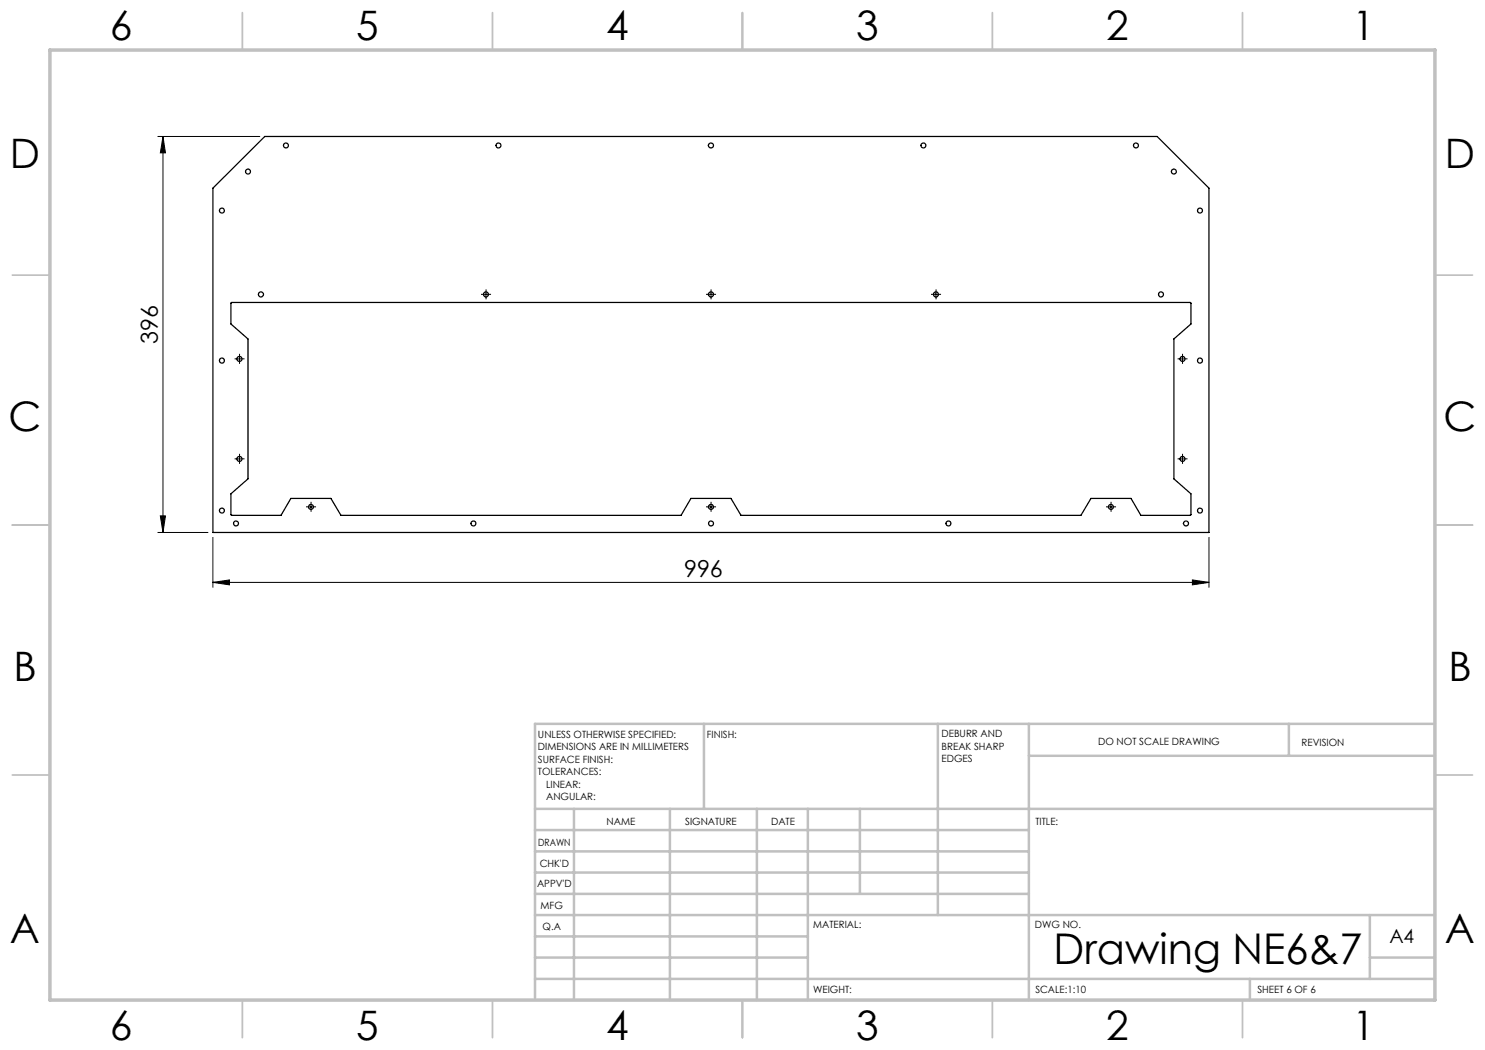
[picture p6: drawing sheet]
<svg xmlns="http://www.w3.org/2000/svg" width="297mm" height="210mm" viewBox="0 0 297 210" stroke-linecap="round" stroke-linejoin="round" font-family="sans-serif">
<g fill="none" stroke="#000" stroke-width=".25">
<path d="M42.6 37.6l10.4-10.3h178.4l10.4 10.3v68.9h-199.2zM46.2 60.6l191.9-.1 .1 .1v4.2l-3.4 3v28l3.4 3v4.1l-.1 .2h-9.9l-2-3.4h-8l-2 3.4h-68l-2-3.4h-8l-2 3.4h-68l-2-3.4h-8l-2 3.4h-9.9l-.1-.2v-4.1l3.4-3v-28l-3.4-3z"/>
<circle cx="49.6" cy="34.3" r=".5"/>
<circle cx="57.2" cy="29.1" r=".5"/>
<circle cx="99.7" cy="29.1" r=".5"/>
<circle cx="142.2" cy="29.1" r=".51"/>
<circle cx="184.7" cy="29.1" r=".5"/>
<circle cx="227.2" cy="29.1" r=".5"/>
<circle cx="234.8" cy="34.3" r=".5"/>
<circle cx="44.4" cy="42.1" r=".5"/>
<circle cx="52.2" cy="58.9" r=".5"/>
<circle cx="97.2" cy="58.9" r=".5"/>
<circle cx="142.2" cy="58.9" r=".51"/>
<circle cx="187.2" cy="58.9" r=".5"/>
<circle cx="232.2" cy="58.9" r=".5"/>
<circle cx="240" cy="42.1" r=".5"/>
<circle cx="44.4" cy="72.1" r=".51"/>
<circle cx="47.9" cy="71.8" r=".51"/>
<circle cx="236.5" cy="71.8" r=".51"/>
<circle cx="240" cy="72.1" r=".5"/>
<circle cx="47.9" cy="91.8" r=".51"/>
<circle cx="236.5" cy="91.8" r=".51"/>
<circle cx="44.4" cy="102.1" r=".5"/>
<circle cx="47.2" cy="104.7" r=".5"/>
<circle cx="62.2" cy="101.4" r=".5"/>
<circle cx="94.7" cy="104.7" r=".5"/>
<circle cx="142.2" cy="101.4" r=".51"/>
<circle cx="142.2" cy="104.7" r=".5"/>
<circle cx="189.7" cy="104.7" r=".5"/>
<circle cx="222.2" cy="101.4" r=".5"/>
<circle cx="237.2" cy="104.7" r=".51"/>
<circle cx="240" cy="102.1" r=".5"/>
</g>
<g fill="none" stroke="#000" stroke-width=".2">
<path d="M31.6 27.3h20.4M32.6 27.3l.5 3.3h-1zM32.6 27.3v79.2M96.7 58.9h1M97.2 58.4v1M141.7 58.9h1M142.2 58.4v1M186.7 58.9h1M187.2 58.4v1M47.4 71.8h1M47.9 71.3v1M236 71.8h1"/>
<path d="M236.5 71.3v1M47.4 91.8h1M47.9 91.3v1M236 91.8h1M236.5 91.3v1M31.6 106.5h10M32.1 103.2h1l-.5 3.3zM42.6 116.5l3.3-.5v1zM42.6 107.5v10M42.6 116.5h199.2M61.7 101.4h1M62.2 100.9v1"/>
<path d="M141.7 101.4h1M142.2 100.9v1M221.7 101.4h1M222.2 100.9v1M238.5 116l3.3 .5-3.3 .5zM241.8 107.5v10"/>
</g>
<g fill="none" stroke="#000" stroke-width=".2" stroke-dasharray="15.2 1.3 1.3 1.3" stroke-linecap="butt">
<path d="M96.7 58.9h-.5M97.2 58.4v-.5M97.2 59.4v.5M97.7 58.9h.5M141.7 58.9h-.5M142.2 58.4v-.5M142.2 59.4v.5M142.7 58.9h.5M186.7 58.9h-.5M187.2 58.4v-.5M187.2 59.4v.5M187.7 58.9h.5"/>
<path d="M47.4 71.8h-.5M47.9 71.3v-.5M47.9 72.3v.5M48.4 71.8h.5M236 71.8h-.5M236.5 71.3v-.5M236.5 72.3v.5M237 71.8h.5M47.4 91.8h-.5M47.9 91.3v-.5M47.9 92.3v.5M48.4 91.8h.5"/>
<path d="M236 91.8h-.5M236.5 91.3v-.5M236.5 92.3v.5M237 91.8h.5M61.7 101.4h-.5M62.2 100.9v-.5M62.2 101.9v.5M62.7 101.4h.5M141.7 101.4h-.5M142.2 100.9v-.5M142.2 101.9v.5M142.7 101.4h.5"/>
<path d="M221.7 101.4h-.5M222.2 100.9v-.5M222.2 101.9v.5M222.7 101.4h.5"/>
</g>
<g fill="none" stroke="#c0c0c0" stroke-width=".35">
<path d="M48.5 2.5v7.5M98.5 2.5v7.5M148.5 2.5v7.5M198.5 2.5v7.5M248.5 2.5v7.5M2.5 55h7.5M287 55h7.5M2.5 105h7.5M287 105h7.5M2.5 155h7.5M287 155h7.5M48.5 200v7.5"/>
<path d="M98.5 200v7.5M148.5 200v7.5M198.5 200v7.5M248.5 200v7.5"/>
</g>
<g fill="none" stroke="#c0c0c0" stroke-width=".5">
<path d="M140.8 144.8v17M187.6 144.8v38.2M205.8 144.8v55.2M205.8 151.2h81.2M257.8 144.8v6.4M287 144.8h-180v55.2M107 161.8h180M107 178.8h98.8M107 174.5h98.8M107 170.3h98.8M107 166h98.8M114.8 161.8v38.2"/>
<path d="M134 161.8v38.2M151.4 161.8v38.2M161.6 161.8v38.2M172 161.8v17M107 195.8h180M107 191.5h54.6M107 187.3h54.6M107 183h180M250 195.8v4.2M274 191.5h13M274 183v12.8"/>
</g>
<path d="M10 10h277v190h-277z" fill="none" stroke="#c0c0c0" stroke-width=".7"/>
<g fill="#000">
<path d="M32.1 103.2h1l-.5 3.3zM32.6 27.3l.5 3.3h-1z"/>
<path d="M42.6 116.5l3.3-.5v1zM238.5 116l3.3 .5-3.3 .5z"/>
</g>
<text font-size="8.5" x="210.7" y="192.7">Drawing NE6&amp;7</text>
<g font-size="8.1">
<text x="22" y="8">6</text>
<text x="71.2" y="8">5</text>
<text x="121.2" y="8">4</text>
<text x="171.2" y="8">3</text>
<text x="221.2" y="8">2</text>
<text x="270.5" y="8">1</text>
<text x="2" y="33.6">D</text>
<text x="289" y="33.6">D</text>
<text x="1.7" y="86.1">C</text>
<text x="288.7" y="86.1">C</text>
<text x="2.7" y="136.1">B</text>
<text x="289.7" y="136.1">B</text>
<text x="2" y="188.6">A</text>
<text x="289" y="188.6">A</text>
<text x="22" y="208">6</text>
<text x="71.2" y="208">5</text>
<text x="121.2" y="208">4</text>
<text x="171.2" y="208">3</text>
<text x="221.2" y="208">2</text>
<text x="270.5" y="208">1</text>
</g>
<g font-size="4.7">
<text x="31.6" y="68.7" transform="rotate(-90 31.6 68.7)">396</text>
<text x="136.8" y="115.4">996</text>
</g>
<text font-size="3.9" x="277.9" y="188.5">A4</text>
<g font-size="2">
<text x="107.6" y="147.6">UNLESS OTHERWISE SPECIFIED:</text>
<text x="141.4" y="147.6">FINISH:</text>
<text x="188.3" y="147.5">DEBURR AND</text>
<text x="188.3" y="150">BREAK SHARP</text>
<text x="219.6" y="149">DO NOT SCALE DRAWING</text>
<text x="260.3" y="149.2">REVISION</text>
<text x="107.6" y="150.1">DIMENSIONS ARE IN MILLIMETERS</text>
<text x="107.6" y="152.6">SURFACE FINISH:</text>
<text x="107.6" y="155.1">TOLERANCES:</text>
<text x="188.3" y="152.5">EDGES</text>
<text x="109.2" y="157.6">LINEAR:</text>
<text x="109.2" y="160.1">ANGULAR:</text>
<text x="121.3" y="165">NAME</text>
<text x="137" y="164.9">SIGNATURE</text>
<text x="154.2" y="164.9">DATE</text>
<text x="207.1" y="164.9">TITLE:</text>
<text x="107.6" y="169.1">DRAWN</text>
<text x="107.9" y="173.3">CHK'D</text>
<text x="107.4" y="177.4">APPV'D</text>
<text x="108.1" y="181.8">MFG</text>
<text x="108.5" y="186">Q.A</text>
<text x="162.6" y="185.5">MATERIAL:</text>
<text x="207" y="185.5">DWG NO.</text>
<text x="162.6" y="198.5">WEIGHT:</text>
<text x="207.1" y="198.6">SCALE:1:10</text>
<text x="251.5" y="198.6">SHEET 6 OF 6</text>
</g>
</svg>
